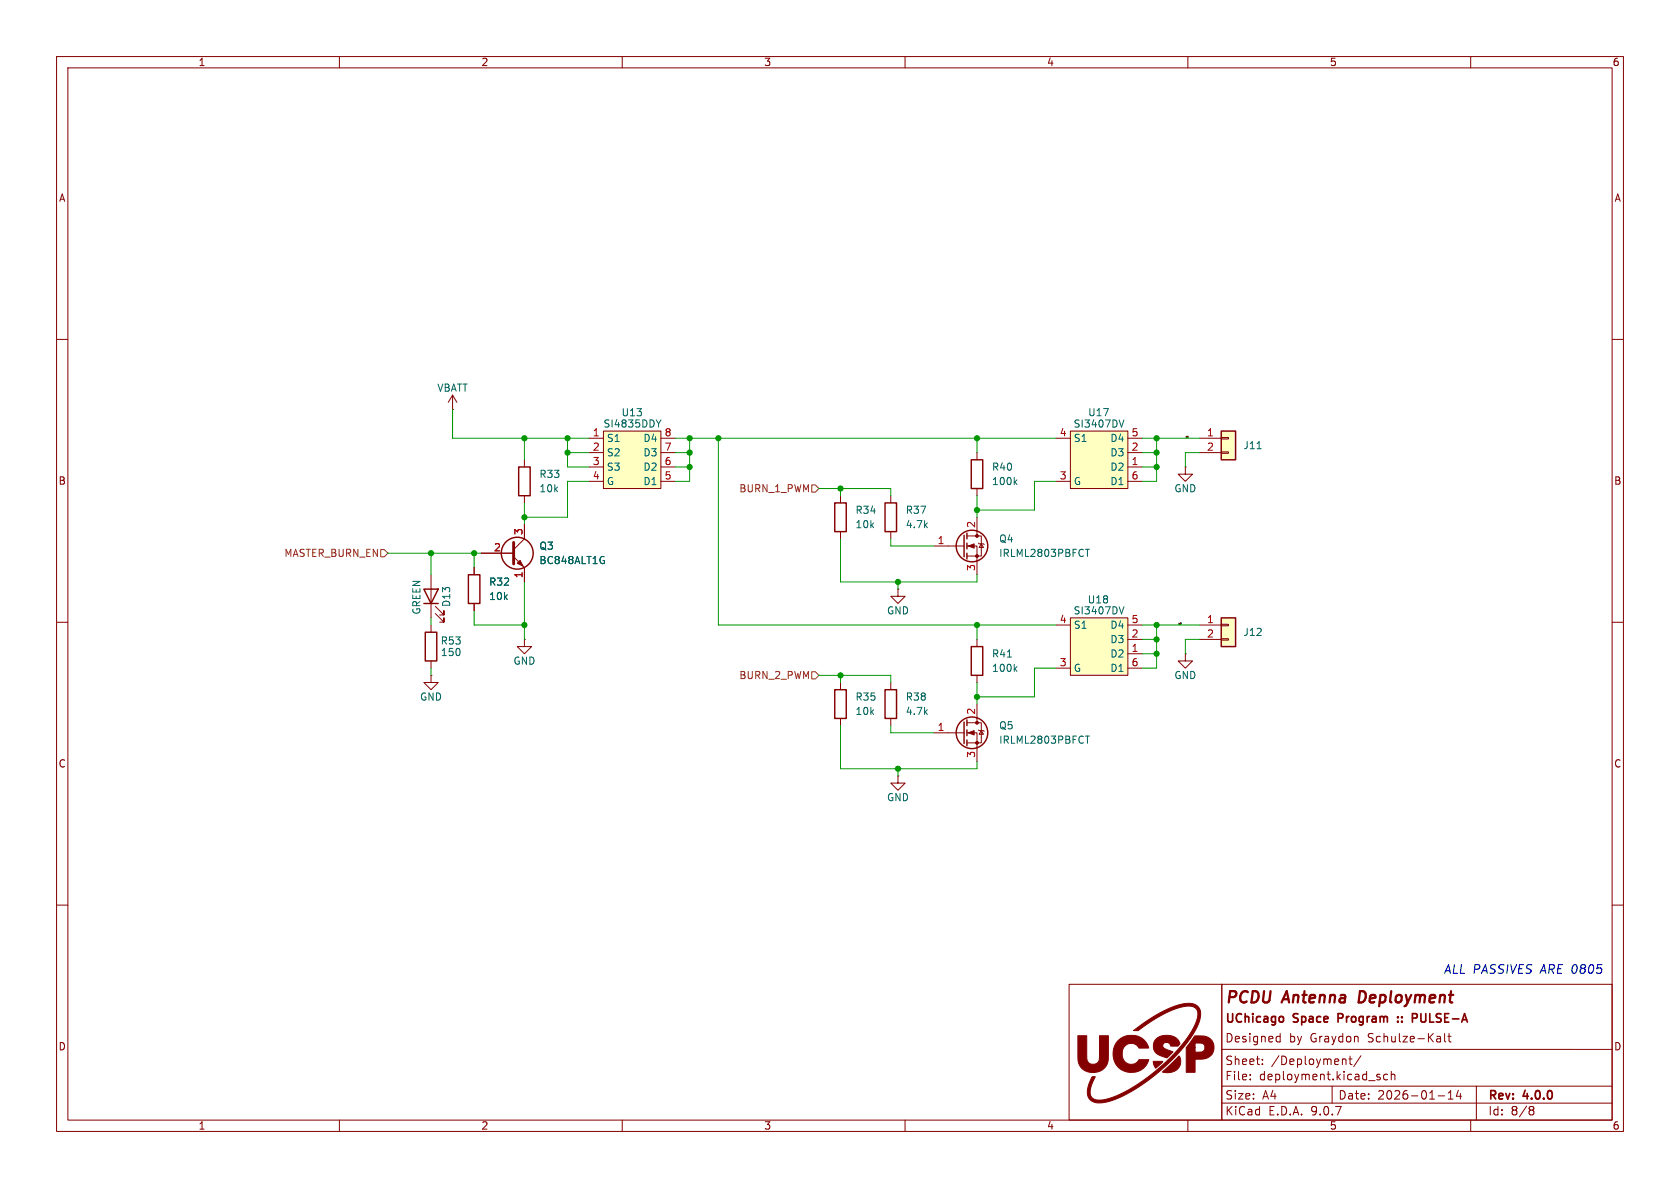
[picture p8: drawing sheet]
(kicad_sch
 (version 20250114)
 (generator "eeschema")
 (generator_version "9.0")
 (paper "A4")
 (title_block
  (title "PCDU Antenna Deployment")
  (date "2026-01-14")
  (rev "4.0.0")
  (company "UChicago Space Program :: PULSE-A")
  (comment 1 "Designed by Graydon Schulze-Kalt"))
 (lib_symbols
  (symbol "Connector_Generic:Conn_01x02"
   (pin_names
    (offset 1.016) (hide yes)) (exclude_from_sim no) (in_bom yes) (on_board yes)
   (property "Reference" "J" (at 0 2.54 0) (effects (font (size 1.27 1.27))))
   (property "Value" "Conn_01x02" (at 0 -5.08 0) (effects (font (size 1.27 1.27))))
   (property "Footprint" "" (at 0 0 0) (effects (font (size 1.27 1.27)) (hide yes)))
   (property "Datasheet" "~" (at 0 0 0) (effects (font (size 1.27 1.27)) (hide yes)))
   (property "Description" "Generic connector, single row, 01x02, script generated (kicad-library-utils/schlib/autogen/connector/)" (at 0 0 0) (effects (font (size 1.27 1.27)) (hide yes)))
   (symbol "Conn_01x02_1_1"
    (rectangle (start -1.27 1.27) (end 1.27 -3.81) (stroke (width 0.254) (type default)) (fill (type background)))
    (rectangle (start -1.27 0.127) (end 0 -0.127) (stroke (width 0.1524) (type default)) (fill (type none)))
    (rectangle (start -1.27 -2.413) (end 0 -2.667) (stroke (width 0.1524) (type default)) (fill (type none)))
    (pin passive line (at -5.08 0 0) (length 3.81) (name "Pin_1" (effects (font (size 1.27 1.27)))) (number "1" (effects (font (size 1.27 1.27)))))
    (pin passive line (at -5.08 -2.54 0) (length 3.81) (name "Pin_2" (effects (font (size 1.27 1.27)))) (number "2" (effects (font (size 1.27 1.27))))))
   (embedded_fonts no))
  (symbol "Device:LED"
   (pin_numbers (hide yes))
   (pin_names
    (offset 1.016) (hide yes)) (exclude_from_sim no) (in_bom yes) (on_board yes)
   (property "Reference" "D" (at 0 2.54 0) (effects (font (size 1.27 1.27))))
   (property "Value" "LED" (at 0 -2.54 0) (effects (font (size 1.27 1.27))))
   (property "Footprint" "" (at 0 0 0) (effects (font (size 1.27 1.27)) (hide yes)))
   (property "Datasheet" "~" (at 0 0 0) (effects (font (size 1.27 1.27)) (hide yes)))
   (property "Description" "Light emitting diode" (at 0 0 0) (effects (font (size 1.27 1.27)) (hide yes)))
   (property "Sim.Pins" "1=K 2=A" (at 0 0 0) (effects (font (size 1.27 1.27)) (hide yes)))
   (symbol "LED_0_1"
    (polyline (pts (xy -3.048 -0.762) (xy -4.572 -2.286) (xy -3.81 -2.286) (xy -4.572 -2.286) (xy -4.572 -1.524)) (stroke (width 0) (type default)) (fill (type none)))
    (polyline (pts (xy -1.778 -0.762) (xy -3.302 -2.286) (xy -2.54 -2.286) (xy -3.302 -2.286) (xy -3.302 -1.524)) (stroke (width 0) (type default)) (fill (type none)))
    (polyline (pts (xy -1.27 0) (xy 1.27 0)) (stroke (width 0) (type default)) (fill (type none)))
    (polyline (pts (xy -1.27 -1.27) (xy -1.27 1.27)) (stroke (width 0.254) (type default)) (fill (type none)))
    (polyline (pts (xy 1.27 -1.27) (xy 1.27 1.27) (xy -1.27 0) (xy 1.27 -1.27)) (stroke (width 0.254) (type default)) (fill (type none))))
   (symbol "LED_1_1"
    (pin passive line (at -3.81 0 0) (length 2.54) (name "K" (effects (font (size 1.27 1.27)))) (number "1" (effects (font (size 1.27 1.27)))))
    (pin passive line (at 3.81 0 180) (length 2.54) (name "A" (effects (font (size 1.27 1.27)))) (number "2" (effects (font (size 1.27 1.27))))))
   (embedded_fonts no))
  (symbol "Device:R"
   (pin_numbers (hide yes))
   (pin_names
    (offset 0)) (exclude_from_sim no) (in_bom yes) (on_board yes)
   (property "Reference" "R" (at 2.032 0 90) (effects (font (size 1.27 1.27))))
   (property "Value" "R" (at 0 0 90) (effects (font (size 1.27 1.27))))
   (property "Footprint" "" (at -1.778 0 90) (effects (font (size 1.27 1.27)) (hide yes)))
   (property "Datasheet" "~" (at 0 0 0) (effects (font (size 1.27 1.27)) (hide yes)))
   (property "Description" "Resistor" (at 0 0 0) (effects (font (size 1.27 1.27)) (hide yes)))
   (symbol "R_0_1"
    (rectangle (start -1.016 -2.54) (end 1.016 2.54) (stroke (width 0.254) (type default)) (fill (type none))))
   (symbol "R_1_1"
    (pin passive line (at 0 3.81 270) (length 1.27) (name "~" (effects (font (size 1.27 1.27)))) (number "1" (effects (font (size 1.27 1.27)))))
    (pin passive line (at 0 -3.81 90) (length 1.27) (name "~" (effects (font (size 1.27 1.27)))) (number "2" (effects (font (size 1.27 1.27))))))
   (embedded_fonts no))
  (symbol "SI3407DV-T1-GE3_1" (exclude_from_sim no) (in_bom yes) (on_board yes)
   (property "Reference" "U" (at 0 6.35 0) (effects (font (size 1.27 1.27))))
   (property "Value" "" (at 0 0 0) (effects (font (size 1.27 1.27))))
   (property "Footprint" "" (at 0 0 0) (effects (font (size 1.27 1.27)) (hide yes)))
   (property "Datasheet" "" (at 0 0 0) (effects (font (size 1.27 1.27)) (hide yes)))
   (property "Description" "" (at 0 0 0) (effects (font (size 1.27 1.27)) (hide yes)))
   (symbol "SI3407DV-T1-GE3_1_1_1"
    (rectangle (start -5.08 5.08) (end 5.08 -5.08) (stroke (width 0.254) (type solid)) (fill (type background)))
    (pin input line (at -7.62 3.81 0) (length 2.54) (name "S1" (effects (font (size 1.27 1.27)))) (number "4" (effects (font (size 1.27 1.27)))))
    (pin input line (at -7.62 -3.81 0) (length 2.54) (name "G" (effects (font (size 1.27 1.27)))) (number "3" (effects (font (size 1.27 1.27)))))
    (pin input line (at 7.62 3.81 180) (length 2.54) (name "D4" (effects (font (size 1.27 1.27)))) (number "5" (effects (font (size 1.27 1.27)))))
    (pin input line (at 7.62 1.27 180) (length 2.54) (name "D3" (effects (font (size 1.27 1.27)))) (number "2" (effects (font (size 1.27 1.27)))))
    (pin input line (at 7.62 -1.27 180) (length 2.54) (name "D2" (effects (font (size 1.27 1.27)))) (number "1" (effects (font (size 1.27 1.27)))))
    (pin input line (at 7.62 -3.81 180) (length 2.54) (name "D1" (effects (font (size 1.27 1.27)))) (number "6" (effects (font (size 1.27 1.27))))))
   (embedded_fonts no))
  (symbol "Transistor_BJT:2N3904"
   (pin_names
    (offset 0) (hide yes)) (exclude_from_sim no) (in_bom yes) (on_board yes)
   (property "Reference" "Q" (at 5.08 1.905 0) (effects (font (size 1.27 1.27)) (justify left)))
   (property "Value" "2N3904" (at 5.08 0 0) (effects (font (size 1.27 1.27)) (justify left)))
   (property "Footprint" "Package_TO_SOT_THT:TO-92_Inline" (at 5.08 -1.905 0) (effects (font (size 1.27 1.27)
    (italic yes)) (justify left) (hide yes)))
   (property "Datasheet" "https://www.onsemi.com/pub/Collateral/2N3903-D.PDF" (at 0 0 0) (effects (font (size 1.27 1.27)) (justify left) (hide yes)))
   (property "Description" "0.2A Ic, 40V Vce, Small Signal NPN Transistor, TO-92" (at 0 0 0) (effects (font (size 1.27 1.27)) (hide yes)))
   (property "Sim.Device" "NPN" (at 0 0 0) (effects (font (size 1.27 1.27)) (hide yes)))
   (property "Sim.Pins" "1=E 2=B 3=C" (at 0 0 0) (effects (font (size 1.27 1.27)) (hide yes)))
   (symbol "2N3904_0_1"
    (polyline (pts (xy -2.54 0) (xy 0.635 0)) (stroke (width 0) (type default)) (fill (type none)))
    (polyline (pts (xy 0.635 1.905) (xy 0.635 -1.905)) (stroke (width 0.508) (type default)) (fill (type none)))
    (circle (center 1.27 0) (radius 2.8194) (stroke (width 0.254) (type default)) (fill (type none))))
   (symbol "2N3904_1_1"
    (polyline (pts (xy 0.635 0.635) (xy 2.54 2.54)) (stroke (width 0) (type default)) (fill (type none)))
    (polyline (pts (xy 0.635 -0.635) (xy 2.54 -2.54)) (stroke (width 0) (type default)) (fill (type none)))
    (polyline (pts (xy 1.27 -1.778) (xy 1.778 -1.27) (xy 2.286 -2.286) (xy 1.27 -1.778)) (stroke (width 0) (type default)) (fill (type outline)))
    (pin input line (at -5.08 0 0) (length 2.54) (name "B" (effects (font (size 1.27 1.27)))) (number "2" (effects (font (size 1.27 1.27)))))
    (pin passive line (at 2.54 5.08 270) (length 2.54) (name "C" (effects (font (size 1.27 1.27)))) (number "3" (effects (font (size 1.27 1.27)))))
    (pin passive line (at 2.54 -5.08 90) (length 2.54) (name "E" (effects (font (size 1.27 1.27)))) (number "1" (effects (font (size 1.27 1.27))))))
   (embedded_fonts no))
  (symbol "Transistor_FET:NDT3055L"
   (pin_names (hide yes)) (exclude_from_sim no) (in_bom yes) (on_board yes)
   (property "Reference" "Q" (at 5.08 1.905 0) (effects (font (size 1.27 1.27)) (justify left)))
   (property "Value" "NDT3055L" (at 5.08 0 0) (effects (font (size 1.27 1.27)) (justify left)))
   (property "Footprint" "Package_TO_SOT_SMD:SOT-223-3_TabPin2" (at 5.08 -1.905 0) (effects (font (size 1.27 1.27)
    (italic yes)) (justify left) (hide yes)))
   (property "Datasheet" "https://www.onsemi.com/pdf/datasheet/ndt3055l-d.pdf" (at 5.08 -3.81 0) (effects (font (size 1.27 1.27)) (justify left) (hide yes)))
   (property "Description" "4A Id, 60V Vds, N-Channel Logic Level Enhancement Mode MOSFET, SOT-223" (at 0 0 0) (effects (font (size 1.27 1.27)) (hide yes)))
   (symbol "NDT3055L_0_1"
    (polyline (pts (xy 0.254 1.905) (xy 0.254 -1.905)) (stroke (width 0.254) (type default)) (fill (type none)))
    (polyline (pts (xy 0.254 0) (xy -2.54 0)) (stroke (width 0) (type default)) (fill (type none)))
    (polyline (pts (xy 0.762 2.286) (xy 0.762 1.27)) (stroke (width 0.254) (type default)) (fill (type none)))
    (polyline (pts (xy 0.762 0.508) (xy 0.762 -0.508)) (stroke (width 0.254) (type default)) (fill (type none)))
    (polyline (pts (xy 0.762 -1.27) (xy 0.762 -2.286)) (stroke (width 0.254) (type default)) (fill (type none)))
    (polyline (pts (xy 0.762 -1.778) (xy 3.302 -1.778) (xy 3.302 1.778) (xy 0.762 1.778)) (stroke (width 0) (type default)) (fill (type none)))
    (polyline (pts (xy 1.016 0) (xy 2.032 0.381) (xy 2.032 -0.381) (xy 1.016 0)) (stroke (width 0) (type default)) (fill (type outline)))
    (circle (center 1.651 0) (radius 2.794) (stroke (width 0.254) (type default)) (fill (type none)))
    (polyline (pts (xy 2.54 2.54) (xy 2.54 1.778)) (stroke (width 0) (type default)) (fill (type none)))
    (circle (center 2.54 1.778) (radius 0.254) (stroke (width 0) (type default)) (fill (type outline)))
    (circle (center 2.54 -1.778) (radius 0.254) (stroke (width 0) (type default)) (fill (type outline)))
    (polyline (pts (xy 2.54 -2.54) (xy 2.54 0) (xy 0.762 0)) (stroke (width 0) (type default)) (fill (type none)))
    (polyline (pts (xy 2.794 0.508) (xy 2.921 0.381) (xy 3.683 0.381) (xy 3.81 0.254)) (stroke (width 0) (type default)) (fill (type none)))
    (polyline (pts (xy 3.302 0.381) (xy 2.921 -0.254) (xy 3.683 -0.254) (xy 3.302 0.381)) (stroke (width 0) (type default)) (fill (type none))))
   (symbol "NDT3055L_1_1"
    (pin input line (at -5.08 0 0) (length 2.54) (name "G" (effects (font (size 1.27 1.27)))) (number "1" (effects (font (size 1.27 1.27)))))
    (pin passive line (at 2.54 5.08 270) (length 2.54) (name "D" (effects (font (size 1.27 1.27)))) (number "2" (effects (font (size 1.27 1.27)))))
    (pin passive line (at 2.54 -5.08 90) (length 2.54) (name "S" (effects (font (size 1.27 1.27)))) (number "3" (effects (font (size 1.27 1.27))))))
   (embedded_fonts no))
  (symbol "pdu:SI3407DV-T1-GE3" (exclude_from_sim no) (in_bom yes) (on_board yes)
   (property "Reference" "U" (at 0 6.35 0) (effects (font (size 1.27 1.27))))
   (property "Value" "" (at 0 0 0) (effects (font (size 1.27 1.27))))
   (property "Footprint" "" (at 0 0 0) (effects (font (size 1.27 1.27)) (hide yes)))
   (property "Datasheet" "" (at 0 0 0) (effects (font (size 1.27 1.27)) (hide yes)))
   (property "Description" "" (at 0 0 0) (effects (font (size 1.27 1.27)) (hide yes)))
   (symbol "SI3407DV-T1-GE3_1_1"
    (rectangle (start -5.08 5.08) (end 5.08 -5.08) (stroke (width 0.254) (type solid)) (fill (type background)))
    (pin input line (at -7.62 3.81 0) (length 2.54) (name "S1" (effects (font (size 1.27 1.27)))) (number "4" (effects (font (size 1.27 1.27)))))
    (pin input line (at -7.62 -3.81 0) (length 2.54) (name "G" (effects (font (size 1.27 1.27)))) (number "3" (effects (font (size 1.27 1.27)))))
    (pin input line (at 7.62 3.81 180) (length 2.54) (name "D4" (effects (font (size 1.27 1.27)))) (number "5" (effects (font (size 1.27 1.27)))))
    (pin input line (at 7.62 1.27 180) (length 2.54) (name "D3" (effects (font (size 1.27 1.27)))) (number "2" (effects (font (size 1.27 1.27)))))
    (pin input line (at 7.62 -1.27 180) (length 2.54) (name "D2" (effects (font (size 1.27 1.27)))) (number "1" (effects (font (size 1.27 1.27)))))
    (pin input line (at 7.62 -3.81 180) (length 2.54) (name "D1" (effects (font (size 1.27 1.27)))) (number "6" (effects (font (size 1.27 1.27))))))
   (embedded_fonts no))
  (symbol "pdu:SI4835DDY" (exclude_from_sim no) (in_bom yes) (on_board yes)
   (property "Reference" "U" (at 0 6.35 0) (effects (font (size 1.27 1.27))))
   (property "Value" "" (at 0 0 0) (effects (font (size 1.27 1.27))))
   (property "Footprint" "" (at 0 0 0) (effects (font (size 1.27 1.27)) (hide yes)))
   (property "Datasheet" "" (at 0 0 0) (effects (font (size 1.27 1.27)) (hide yes)))
   (property "Description" "" (at 0 0 0) (effects (font (size 1.27 1.27)) (hide yes)))
   (symbol "SI4835DDY_1_1"
    (rectangle (start -5.08 5.08) (end 5.08 -5.08) (stroke (width 0.254) (type solid)) (fill (type background)))
    (pin input line (at -7.62 3.81 0) (length 2.54) (name "S1" (effects (font (size 1.27 1.27)))) (number "1" (effects (font (size 1.27 1.27)))))
    (pin input line (at -7.62 1.27 0) (length 2.54) (name "S2" (effects (font (size 1.27 1.27)))) (number "2" (effects (font (size 1.27 1.27)))))
    (pin input line (at -7.62 -1.27 0) (length 2.54) (name "S3" (effects (font (size 1.27 1.27)))) (number "3" (effects (font (size 1.27 1.27)))))
    (pin input line (at -7.62 -3.81 0) (length 2.54) (name "G" (effects (font (size 1.27 1.27)))) (number "4" (effects (font (size 1.27 1.27)))))
    (pin input line (at 7.62 3.81 180) (length 2.54) (name "D4" (effects (font (size 1.27 1.27)))) (number "8" (effects (font (size 1.27 1.27)))))
    (pin input line (at 7.62 1.27 180) (length 2.54) (name "D3" (effects (font (size 1.27 1.27)))) (number "7" (effects (font (size 1.27 1.27)))))
    (pin input line (at 7.62 -1.27 180) (length 2.54) (name "D2" (effects (font (size 1.27 1.27)))) (number "6" (effects (font (size 1.27 1.27)))))
    (pin input line (at 7.62 -3.81 180) (length 2.54) (name "D1" (effects (font (size 1.27 1.27)))) (number "5" (effects (font (size 1.27 1.27))))))
   (embedded_fonts no))
  (symbol "power:+12C"
   (power)
   (pin_numbers (hide yes))
   (pin_names
    (offset 0) (hide yes)) (exclude_from_sim no) (in_bom yes) (on_board yes)
   (property "Reference" "#PWR" (at 0 -3.81 0) (effects (font (size 1.27 1.27)) (hide yes)))
   (property "Value" "+12C" (at 0 3.556 0) (effects (font (size 1.27 1.27))))
   (property "Footprint" "" (at 0 0 0) (effects (font (size 1.27 1.27)) (hide yes)))
   (property "Datasheet" "" (at 0 0 0) (effects (font (size 1.27 1.27)) (hide yes)))
   (property "Description" "Power symbol creates a global label with name \"+12C\"" (at 0 0 0) (effects (font (size 1.27 1.27)) (hide yes)))
   (symbol "+12C_0_1"
    (polyline (pts (xy -0.762 1.27) (xy 0 2.54)) (stroke (width 0) (type default)) (fill (type none)))
    (polyline (pts (xy 0 2.54) (xy 0.762 1.27)) (stroke (width 0) (type default)) (fill (type none)))
    (polyline (pts (xy 0 0) (xy 0 2.54)) (stroke (width 0) (type default)) (fill (type none))))
   (symbol "+12C_1_1"
    (pin power_in line (at 0 0 90) (length 0) (name "~" (effects (font (size 1.27 1.27)))) (number "1" (effects (font (size 1.27 1.27))))))
   (embedded_fonts no))
  (symbol "power:GND"
   (power)
   (pin_numbers (hide yes))
   (pin_names
    (offset 0) (hide yes)) (exclude_from_sim no) (in_bom yes) (on_board yes)
   (property "Reference" "#PWR" (at 0 -6.35 0) (effects (font (size 1.27 1.27)) (hide yes)))
   (property "Value" "GND" (at 0 -3.81 0) (effects (font (size 1.27 1.27))))
   (property "Footprint" "" (at 0 0 0) (effects (font (size 1.27 1.27)) (hide yes)))
   (property "Datasheet" "" (at 0 0 0) (effects (font (size 1.27 1.27)) (hide yes)))
   (property "Description" "Power symbol creates a global label with name \"GND\" , ground" (at 0 0 0) (effects (font (size 1.27 1.27)) (hide yes)))
   (symbol "GND_0_1"
    (polyline (pts (xy 0 0) (xy 0 -1.27) (xy 1.27 -1.27) (xy 0 -2.54) (xy -1.27 -1.27) (xy 0 -1.27)) (stroke (width 0) (type default)) (fill (type none))))
   (symbol "GND_1_1"
    (pin power_in line (at 0 0 270) (length 0) (name "~" (effects (font (size 1.27 1.27)))) (number "1" (effects (font (size 1.27 1.27))))))
   (embedded_fonts no)))
 (text "EOL"
  (exclude_from_sim no)
  (at 182.372 94.996 0)
  (effects (font (size 1.27 1.27) (thickness 0.254)
    (bold yes) (color 255 0 0 1))))
 (text "EOL"
  (exclude_from_sim no)
  (at 182.88 128.016 0)
  (effects (font (size 1.27 1.27) (thickness 0.254)
    (bold yes) (color 255 0 0 1))))
 (text "ALL PASSIVES ARE 0805"
  (exclude_from_sim no)
  (at 269.494 171.958 0)
  (effects (font (size 1.54 1.54) (thickness 0.1925)
    (italic yes))))
 (junction
  (at 76.2 97.79)
  (diameter 0)
  (color 0 0 0 0))
 (junction
  (at 121.92 80.01)
  (diameter 0)
  (color 0 0 0 0))
 (junction
  (at 204.47 82.55)
  (diameter 0)
  (color 0 0 0 0))
 (junction
  (at 158.75 135.89)
  (diameter 0)
  (color 0 0 0 0))
 (junction
  (at 204.47 77.47)
  (diameter 0)
  (color 0 0 0 0))
 (junction
  (at 83.82 97.79)
  (diameter 0)
  (color 0 0 0 0))
 (junction
  (at 100.33 77.47)
  (diameter 0)
  (color 0 0 0 0))
 (junction
  (at 204.47 113.03)
  (diameter 0)
  (color 0 0 0 0))
 (junction
  (at 204.47 80.01)
  (diameter 0)
  (color 0 0 0 0))
 (junction
  (at 204.47 115.57)
  (diameter 0)
  (color 0 0 0 0))
 (junction
  (at 100.33 80.01)
  (diameter 0)
  (color 0 0 0 0))
 (junction
  (at 172.72 110.49)
  (diameter 0)
  (color 0 0 0 0))
 (junction
  (at 172.72 123.19)
  (diameter 0)
  (color 0 0 0 0))
 (junction
  (at 92.71 91.44)
  (diameter 0)
  (color 0 0 0 0))
 (junction
  (at 121.92 82.55)
  (diameter 0)
  (color 0 0 0 0))
 (junction
  (at 121.92 77.47)
  (diameter 0)
  (color 0 0 0 0))
 (junction
  (at 204.47 110.49)
  (diameter 0)
  (color 0 0 0 0))
 (junction
  (at 158.75 102.87)
  (diameter 0)
  (color 0 0 0 0))
 (junction
  (at 172.72 77.47)
  (diameter 0)
  (color 0 0 0 0))
 (junction
  (at 172.72 90.17)
  (diameter 0)
  (color 0 0 0 0))
 (junction
  (at 92.71 110.49)
  (diameter 0)
  (color 0 0 0 0))
 (junction
  (at 92.71 77.47)
  (diameter 0)
  (color 0 0 0 0))
 (junction
  (at 148.59 86.36)
  (diameter 0)
  (color 0 0 0 0))
 (junction
  (at 148.59 119.38)
  (diameter 0)
  (color 0 0 0 0))
 (junction
  (at 127 77.47)
  (diameter 0)
  (color 0 0 0 0))
 (wire
  (pts (xy 182.88 118.11) (xy 186.69 118.11))
  (stroke (width 0) (type default)))
 (wire
  (pts (xy 157.48 96.52) (xy 165.1 96.52))
  (stroke (width 0) (type default)))
 (wire
  (pts (xy 83.82 107.95) (xy 83.82 110.49))
  (stroke (width 0) (type default)))
 (wire
  (pts (xy 209.55 115.57) (xy 209.55 113.03))
  (stroke (width 0) (type default)))
 (wire
  (pts (xy 92.71 77.47) (xy 100.33 77.47))
  (stroke (width 0) (type default)))
 (wire
  (pts (xy 80.01 77.47) (xy 92.71 77.47))
  (stroke (width 0) (type default)))
 (wire
  (pts (xy 172.72 123.19) (xy 182.88 123.19))
  (stroke (width 0) (type default)))
 (wire
  (pts (xy 121.92 82.55) (xy 121.92 80.01))
  (stroke (width 0) (type default)))
 (wire
  (pts (xy 92.71 88.9) (xy 92.71 91.44))
  (stroke (width 0) (type default)))
 (wire
  (pts (xy 204.47 113.03) (xy 204.47 115.57))
  (stroke (width 0) (type default)))
 (wire
  (pts (xy 172.72 123.19) (xy 172.72 124.46))
  (stroke (width 0) (type default)))
 (wire
  (pts (xy 172.72 87.63) (xy 172.72 90.17))
  (stroke (width 0) (type default)))
 (wire
  (pts (xy 204.47 110.49) (xy 204.47 113.03))
  (stroke (width 0) (type default)))
 (wire
  (pts (xy 148.59 119.38) (xy 157.48 119.38))
  (stroke (width 0) (type default)))
 (wire
  (pts (xy 209.55 113.03) (xy 212.09 113.03))
  (stroke (width 0) (type default)))
 (wire
  (pts (xy 92.71 91.44) (xy 100.33 91.44))
  (stroke (width 0) (type default)))
 (wire
  (pts (xy 76.2 118.11) (xy 76.2 119.38))
  (stroke (width 0) (type default)))
 (wire
  (pts (xy 119.38 80.01) (xy 121.92 80.01))
  (stroke (width 0) (type default)))
 (wire
  (pts (xy 204.47 82.55) (xy 204.47 80.01))
  (stroke (width 0) (type default)))
 (wire
  (pts (xy 92.71 102.87) (xy 92.71 110.49))
  (stroke (width 0) (type default)))
 (wire
  (pts (xy 148.59 86.36) (xy 157.48 86.36))
  (stroke (width 0) (type default)))
 (wire
  (pts (xy 201.93 113.03) (xy 204.47 113.03))
  (stroke (width 0) (type default)))
 (wire
  (pts (xy 148.59 95.25) (xy 148.59 102.87))
  (stroke (width 0) (type default)))
 (wire
  (pts (xy 172.72 77.47) (xy 172.72 80.01))
  (stroke (width 0) (type default)))
 (wire
  (pts (xy 148.59 86.36) (xy 148.59 87.63))
  (stroke (width 0) (type default)))
 (wire
  (pts (xy 158.75 102.87) (xy 158.75 104.14))
  (stroke (width 0) (type default)))
 (wire
  (pts (xy 157.48 129.54) (xy 165.1 129.54))
  (stroke (width 0) (type default)))
 (wire
  (pts (xy 158.75 135.89) (xy 158.75 137.16))
  (stroke (width 0) (type default)))
 (wire
  (pts (xy 76.2 97.79) (xy 83.82 97.79))
  (stroke (width 0) (type default)))
 (wire
  (pts (xy 148.59 119.38) (xy 148.59 120.65))
  (stroke (width 0) (type default)))
 (wire
  (pts (xy 100.33 77.47) (xy 100.33 80.01))
  (stroke (width 0) (type default)))
 (wire
  (pts (xy 68.58 97.79) (xy 76.2 97.79))
  (stroke (width 0) (type default)))
 (wire
  (pts (xy 127 77.47) (xy 127 110.49))
  (stroke (width 0) (type default)))
 (wire
  (pts (xy 209.55 82.55) (xy 209.55 80.01))
  (stroke (width 0) (type default)))
 (wire
  (pts (xy 100.33 80.01) (xy 100.33 82.55))
  (stroke (width 0) (type default)))
 (wire
  (pts (xy 100.33 77.47) (xy 104.14 77.47))
  (stroke (width 0) (type default)))
 (wire
  (pts (xy 127 110.49) (xy 172.72 110.49))
  (stroke (width 0) (type default)))
 (wire
  (pts (xy 144.78 86.36) (xy 148.59 86.36))
  (stroke (width 0) (type default)))
 (wire
  (pts (xy 172.72 110.49) (xy 186.69 110.49))
  (stroke (width 0) (type default)))
 (wire
  (pts (xy 201.93 77.47) (xy 204.47 77.47))
  (stroke (width 0) (type default)))
 (wire
  (pts (xy 204.47 80.01) (xy 204.47 77.47))
  (stroke (width 0) (type default)))
 (wire
  (pts (xy 76.2 109.22) (xy 76.2 110.49))
  (stroke (width 0) (type default)))
 (wire
  (pts (xy 172.72 90.17) (xy 182.88 90.17))
  (stroke (width 0) (type default)))
 (wire
  (pts (xy 157.48 86.36) (xy 157.48 87.63))
  (stroke (width 0) (type default)))
 (wire
  (pts (xy 83.82 97.79) (xy 85.09 97.79))
  (stroke (width 0) (type default)))
 (wire
  (pts (xy 204.47 85.09) (xy 204.47 82.55))
  (stroke (width 0) (type default)))
 (wire
  (pts (xy 172.72 120.65) (xy 172.72 123.19))
  (stroke (width 0) (type default)))
 (wire
  (pts (xy 100.33 91.44) (xy 100.33 85.09))
  (stroke (width 0) (type default)))
 (wire
  (pts (xy 172.72 110.49) (xy 172.72 113.03))
  (stroke (width 0) (type default)))
 (wire
  (pts (xy 100.33 82.55) (xy 104.14 82.55))
  (stroke (width 0) (type default)))
 (wire
  (pts (xy 201.93 110.49) (xy 204.47 110.49))
  (stroke (width 0) (type default)))
 (wire
  (pts (xy 157.48 95.25) (xy 157.48 96.52))
  (stroke (width 0) (type default)))
 (wire
  (pts (xy 172.72 102.87) (xy 172.72 101.6))
  (stroke (width 0) (type default)))
 (wire
  (pts (xy 148.59 128.27) (xy 148.59 135.89))
  (stroke (width 0) (type default)))
 (wire
  (pts (xy 121.92 77.47) (xy 127 77.47))
  (stroke (width 0) (type default)))
 (wire
  (pts (xy 119.38 82.55) (xy 121.92 82.55))
  (stroke (width 0) (type default)))
 (wire
  (pts (xy 121.92 85.09) (xy 121.92 82.55))
  (stroke (width 0) (type default)))
 (wire
  (pts (xy 204.47 118.11) (xy 204.47 115.57))
  (stroke (width 0) (type default)))
 (wire
  (pts (xy 83.82 110.49) (xy 92.71 110.49))
  (stroke (width 0) (type default)))
 (wire
  (pts (xy 100.33 80.01) (xy 104.14 80.01))
  (stroke (width 0) (type default)))
 (wire
  (pts (xy 172.72 90.17) (xy 172.72 91.44))
  (stroke (width 0) (type default)))
 (wire
  (pts (xy 76.2 97.79) (xy 76.2 101.6))
  (stroke (width 0) (type default)))
 (wire
  (pts (xy 182.88 123.19) (xy 182.88 118.11))
  (stroke (width 0) (type default)))
 (wire
  (pts (xy 157.48 128.27) (xy 157.48 129.54))
  (stroke (width 0) (type default)))
 (wire
  (pts (xy 172.72 77.47) (xy 186.69 77.47))
  (stroke (width 0) (type default)))
 (wire
  (pts (xy 92.71 110.49) (xy 92.71 113.03))
  (stroke (width 0) (type default)))
 (wire
  (pts (xy 201.93 118.11) (xy 204.47 118.11))
  (stroke (width 0) (type default)))
 (wire
  (pts (xy 80.01 72.39) (xy 80.01 77.47))
  (stroke (width 0) (type default)))
 (wire
  (pts (xy 83.82 100.33) (xy 83.82 97.79))
  (stroke (width 0) (type default)))
 (wire
  (pts (xy 158.75 102.87) (xy 172.72 102.87))
  (stroke (width 0) (type default)))
 (wire
  (pts (xy 201.93 85.09) (xy 204.47 85.09))
  (stroke (width 0) (type default)))
 (wire
  (pts (xy 144.78 119.38) (xy 148.59 119.38))
  (stroke (width 0) (type default)))
 (wire
  (pts (xy 119.38 85.09) (xy 121.92 85.09))
  (stroke (width 0) (type default)))
 (wire
  (pts (xy 172.72 135.89) (xy 172.72 134.62))
  (stroke (width 0) (type default)))
 (wire
  (pts (xy 121.92 80.01) (xy 121.92 77.47))
  (stroke (width 0) (type default)))
 (wire
  (pts (xy 119.38 77.47) (xy 121.92 77.47))
  (stroke (width 0) (type default)))
 (wire
  (pts (xy 158.75 135.89) (xy 172.72 135.89))
  (stroke (width 0) (type default)))
 (wire
  (pts (xy 148.59 135.89) (xy 158.75 135.89))
  (stroke (width 0) (type default)))
 (wire
  (pts (xy 204.47 110.49) (xy 212.09 110.49))
  (stroke (width 0) (type default)))
 (wire
  (pts (xy 127 77.47) (xy 172.72 77.47))
  (stroke (width 0) (type default)))
 (wire
  (pts (xy 201.93 82.55) (xy 204.47 82.55))
  (stroke (width 0) (type default)))
 (wire
  (pts (xy 148.59 102.87) (xy 158.75 102.87))
  (stroke (width 0) (type default)))
 (wire
  (pts (xy 201.93 80.01) (xy 204.47 80.01))
  (stroke (width 0) (type default)))
 (wire
  (pts (xy 182.88 85.09) (xy 186.69 85.09))
  (stroke (width 0) (type default)))
 (wire
  (pts (xy 92.71 77.47) (xy 92.71 81.28))
  (stroke (width 0) (type default)))
 (wire
  (pts (xy 201.93 115.57) (xy 204.47 115.57))
  (stroke (width 0) (type default)))
 (wire
  (pts (xy 92.71 91.44) (xy 92.71 92.71))
  (stroke (width 0) (type default)))
 (wire
  (pts (xy 182.88 90.17) (xy 182.88 85.09))
  (stroke (width 0) (type default)))
 (wire
  (pts (xy 100.33 85.09) (xy 104.14 85.09))
  (stroke (width 0) (type default)))
 (wire
  (pts (xy 157.48 119.38) (xy 157.48 120.65))
  (stroke (width 0) (type default)))
 (wire
  (pts (xy 204.47 77.47) (xy 212.09 77.47))
  (stroke (width 0) (type default)))
 (wire
  (pts (xy 209.55 80.01) (xy 212.09 80.01))
  (stroke (width 0) (type default)))
 (label "b2"
  (at 208.28 110.49 0)
  (effects (font (size 0.254 0.254)) (justify left bottom)))
 (label "b1"
  (at 209.55 77.47 0)
  (effects (font (size 0.254 0.254)) (justify left bottom)))
 (hierarchical_label "BURN_2_PWM"
  (shape input)
  (at 144.78 119.38 180)
  (effects (font (size 1.27 1.27)) (justify right)))
 (hierarchical_label "MASTER_BURN_EN"
  (shape input)
  (at 68.58 97.79 180)
  (effects (font (size 1.27 1.27)) (justify right)))
 (hierarchical_label "BURN_1_PWM"
  (shape input)
  (at 144.78 86.36 180)
  (effects (font (size 1.27 1.27)) (justify right)))
 (symbol
  (lib_id "Device:R")
  (at 83.82 104.14 0)
  (unit 1)
  (exclude_from_sim no)
  (in_bom yes)
  (on_board yes)
  (dnp no)
  (property "Reference" "R32" (at 86.36 102.8699 0) (effects (font (size 1.27 1.27)) (justify left)))
  (property "Value" "10k" (at 86.36 105.4099 0) (effects (font (size 1.27 1.27)) (justify left)))
  (property "Footprint" "Resistor_SMD:R_0805_2012Metric" (at 82.042 104.14 90) (effects (font (size 1.27 1.27)) (hide yes)))
  (property "Datasheet" "~" (at 83.82 104.14 0) (effects (font (size 1.27 1.27)) (hide yes)))
  (property "Description" "Resistor" (at 83.82 104.14 0) (effects (font (size 1.27 1.27)) (hide yes)))
  (pin "2")
  (pin "1"))
 (symbol
  (lib_id "Transistor_FET:NDT3055L")
  (at 170.18 96.52 0)
  (unit 1)
  (exclude_from_sim no)
  (in_bom yes)
  (on_board yes)
  (dnp no)
  (fields_autoplaced yes)
  (property "Reference" "Q4" (at 176.53 95.2499 0) (effects (font (size 1.27 1.27)) (justify left)))
  (property "Value" "IRLML2803PBFCT" (at 176.53 97.7899 0) (effects (font (size 1.27 1.27)) (justify left)))
  (property "Footprint" "Package_TO_SOT_SMD:SOT-23-3" (at 175.26 98.425 0) (effects (font (size 1.27 1.27)
    (italic yes)) (justify left) (hide yes)))
  (property "Datasheet" "https://www.onsemi.com/pdf/datasheet/ndt3055l-d.pdf" (at 175.26 100.33 0) (effects (font (size 1.27 1.27)) (justify left) (hide yes)))
  (property "Description" "4A Id, 60V Vds, N-Channel Logic Level Enhancement Mode MOSFET, SOT-223" (at 170.18 96.52 0) (effects (font (size 1.27 1.27)) (hide yes)))
  (pin "1")
  (pin "2")
  (pin "3"))
 (symbol
  (lib_id "Device:R")
  (at 76.2 114.3 0)
  (unit 1)
  (exclude_from_sim no)
  (in_bom yes)
  (on_board yes)
  (dnp no)
  (property "Reference" "R53" (at 79.756 113.284 0) (effects (font (size 1.27 1.27))))
  (property "Value" "150" (at 79.756 115.316 0) (effects (font (size 1.27 1.27))))
  (property "Footprint" "Resistor_SMD:R_0603_1608Metric" (at 74.422 114.3 90) (effects (font (size 1.27 1.27)) (hide yes)))
  (property "Datasheet" "~" (at 76.2 114.3 0) (effects (font (size 1.27 1.27)) (hide yes)))
  (property "Description" "Resistor" (at 76.2 114.3 0) (effects (font (size 1.27 1.27)) (hide yes)))
  (pin "2")
  (pin "1"))
 (symbol
  (lib_id "Device:R")
  (at 148.59 124.46 0)
  (unit 1)
  (exclude_from_sim no)
  (in_bom yes)
  (on_board yes)
  (dnp no)
  (fields_autoplaced yes)
  (property "Reference" "R35" (at 151.13 123.1899 0) (effects (font (size 1.27 1.27)) (justify left)))
  (property "Value" "10k" (at 151.13 125.7299 0) (effects (font (size 1.27 1.27)) (justify left)))
  (property "Footprint" "Resistor_SMD:R_0805_2012Metric" (at 146.812 124.46 90) (effects (font (size 1.27 1.27)) (hide yes)))
  (property "Datasheet" "~" (at 148.59 124.46 0) (effects (font (size 1.27 1.27)) (hide yes)))
  (property "Description" "Resistor" (at 148.59 124.46 0) (effects (font (size 1.27 1.27)) (hide yes)))
  (pin "2")
  (pin "1"))
 (symbol
  (lib_id "Device:R")
  (at 172.72 83.82 180)
  (unit 1)
  (exclude_from_sim no)
  (in_bom yes)
  (on_board yes)
  (dnp no)
  (fields_autoplaced yes)
  (property "Reference" "R40" (at 175.26 82.5499 0) (effects (font (size 1.27 1.27)) (justify right)))
  (property "Value" "100k" (at 175.26 85.0899 0) (effects (font (size 1.27 1.27)) (justify right)))
  (property "Footprint" "Resistor_SMD:R_0805_2012Metric" (at 174.498 83.82 90) (effects (font (size 1.27 1.27)) (hide yes)))
  (property "Datasheet" "~" (at 172.72 83.82 0) (effects (font (size 1.27 1.27)) (hide yes)))
  (property "Description" "Resistor" (at 172.72 83.82 0) (effects (font (size 1.27 1.27)) (hide yes)))
  (pin "2")
  (pin "1"))
 (symbol
  (lib_id "Connector_Generic:Conn_01x02")
  (at 217.17 77.47 0)
  (unit 1)
  (exclude_from_sim no)
  (in_bom yes)
  (on_board yes)
  (dnp no)
  (property "Reference" "J11" (at 219.71 78.74 0) (effects (font (size 1.27 1.27)) (justify left)))
  (property "Value" "Conn_01x02" (at 219.71 80.0099 0) (effects (font (size 1.27 1.27)) (justify left) (hide yes)))
  (property "Footprint" "Connector_Molex:Molex_Pico-Lock_205338-0002_1x02-1MP_P2.00mm_Horizontal" (at 217.17 77.47 0) (effects (font (size 1.27 1.27)) (hide yes)))
  (property "Datasheet" "~" (at 217.17 77.47 0) (effects (font (size 1.27 1.27)) (hide yes)))
  (property "Description" "Generic connector, single row, 01x02, script generated (kicad-library-utils/schlib/autogen/connector/)" (at 217.17 77.47 0) (effects (font (size 1.27 1.27)) (hide yes)))
  (pin "2")
  (pin "1"))
 (symbol
  (lib_id "power:GND")
  (at 158.75 104.14 0)
  (mirror y)
  (unit 1)
  (exclude_from_sim no)
  (in_bom yes)
  (on_board yes)
  (dnp no)
  (property "Reference" "#PWR065" (at 158.75 110.49 0) (effects (font (size 1.27 1.27)) (hide yes)))
  (property "Value" "GND" (at 158.75 107.95 0) (effects (font (size 1.27 1.27))))
  (property "Footprint" "" (at 158.75 104.14 0) (effects (font (size 1.27 1.27)) (hide yes)))
  (property "Datasheet" "" (at 158.75 104.14 0) (effects (font (size 1.27 1.27)) (hide yes)))
  (property "Description" "Power symbol creates a global label with name \"GND\" , ground" (at 158.75 104.14 0) (effects (font (size 1.27 1.27)) (hide yes)))
  (pin "1"))
 (symbol
  (lib_id "power:GND")
  (at 209.55 82.55 0)
  (mirror y)
  (unit 1)
  (exclude_from_sim no)
  (in_bom yes)
  (on_board yes)
  (dnp no)
  (property "Reference" "#PWR073" (at 209.55 88.9 0) (effects (font (size 1.27 1.27)) (hide yes)))
  (property "Value" "GND" (at 209.55 86.36 0) (effects (font (size 1.27 1.27))))
  (property "Footprint" "" (at 209.55 82.55 0) (effects (font (size 1.27 1.27)) (hide yes)))
  (property "Datasheet" "" (at 209.55 82.55 0) (effects (font (size 1.27 1.27)) (hide yes)))
  (property "Description" "Power symbol creates a global label with name \"GND\" , ground" (at 209.55 82.55 0) (effects (font (size 1.27 1.27)) (hide yes)))
  (pin "1"))
 (symbol
  (lib_id "Transistor_FET:NDT3055L")
  (at 170.18 129.54 0)
  (unit 1)
  (exclude_from_sim no)
  (in_bom yes)
  (on_board yes)
  (dnp no)
  (fields_autoplaced yes)
  (property "Reference" "Q5" (at 176.53 128.2699 0) (effects (font (size 1.27 1.27)) (justify left)))
  (property "Value" "IRLML2803PBFCT" (at 176.53 130.8099 0) (effects (font (size 1.27 1.27)) (justify left)))
  (property "Footprint" "Package_TO_SOT_SMD:SOT-23-3" (at 175.26 131.445 0) (effects (font (size 1.27 1.27)
    (italic yes)) (justify left) (hide yes)))
  (property "Datasheet" "https://www.onsemi.com/pdf/datasheet/ndt3055l-d.pdf" (at 175.26 133.35 0) (effects (font (size 1.27 1.27)) (justify left) (hide yes)))
  (property "Description" "4A Id, 60V Vds, N-Channel Logic Level Enhancement Mode MOSFET, SOT-223" (at 170.18 129.54 0) (effects (font (size 1.27 1.27)) (hide yes)))
  (pin "1")
  (pin "2")
  (pin "3"))
 (symbol
  (lib_id "Device:R")
  (at 157.48 91.44 180)
  (unit 1)
  (exclude_from_sim no)
  (in_bom yes)
  (on_board yes)
  (dnp no)
  (fields_autoplaced yes)
  (property "Reference" "R37" (at 160.02 90.1699 0) (effects (font (size 1.27 1.27)) (justify right)))
  (property "Value" "4.7k" (at 160.02 92.7099 0) (effects (font (size 1.27 1.27)) (justify right)))
  (property "Footprint" "Resistor_SMD:R_0805_2012Metric" (at 159.258 91.44 90) (effects (font (size 1.27 1.27)) (hide yes)))
  (property "Datasheet" "~" (at 157.48 91.44 0) (effects (font (size 1.27 1.27)) (hide yes)))
  (property "Description" "Resistor" (at 157.48 91.44 0) (effects (font (size 1.27 1.27)) (hide yes)))
  (pin "2")
  (pin "1"))
 (symbol
  (lib_id "Connector_Generic:Conn_01x02")
  (at 217.17 110.49 0)
  (unit 1)
  (exclude_from_sim no)
  (in_bom yes)
  (on_board yes)
  (dnp no)
  (property "Reference" "J12" (at 219.71 111.76 0) (effects (font (size 1.27 1.27)) (justify left)))
  (property "Value" "Conn_01x02" (at 219.71 113.0299 0) (effects (font (size 1.27 1.27)) (justify left) (hide yes)))
  (property "Footprint" "Connector_Molex:Molex_Pico-Lock_205338-0002_1x02-1MP_P2.00mm_Horizontal" (at 217.17 110.49 0) (effects (font (size 1.27 1.27)) (hide yes)))
  (property "Datasheet" "~" (at 217.17 110.49 0) (effects (font (size 1.27 1.27)) (hide yes)))
  (property "Description" "Generic connector, single row, 01x02, script generated (kicad-library-utils/schlib/autogen/connector/)" (at 217.17 110.49 0) (effects (font (size 1.27 1.27)) (hide yes)))
  (pin "2")
  (pin "1"))
 (symbol
  (lib_id "Transistor_BJT:2N3904")
  (at 90.17 97.79 0)
  (unit 1)
  (exclude_from_sim no)
  (in_bom yes)
  (on_board yes)
  (dnp no)
  (fields_autoplaced yes)
  (property "Reference" "Q3" (at 95.25 96.5199 0) (effects (font (size 1.27 1.27)) (justify left)))
  (property "Value" "BC848ALT1G" (at 95.25 99.0599 0) (effects (font (size 1.27 1.27)) (justify left)))
  (property "Footprint" "Package_TO_SOT_SMD:SOT-23-3" (at 95.25 99.695 0) (effects (font (size 1.27 1.27)
    (italic yes)) (justify left) (hide yes)))
  (property "Datasheet" "https://www.onsemi.com/pdf/datasheet/bc846alt1-d.pdf" (at 90.17 97.79 0) (effects (font (size 1.27 1.27)) (justify left) (hide yes)))
  (property "Description" "0.2A Ic, 40V Vce, Small Signal NPN Transistor, TO-92" (at 90.17 97.79 0) (effects (font (size 1.27 1.27)) (hide yes)))
  (property "Sim.Device" "NPN" (at 90.17 97.79 0) (effects (font (size 1.27 1.27)) (hide yes)))
  (property "Sim.Pins" "1=E 2=B 3=C" (at 90.17 97.79 0) (effects (font (size 1.27 1.27)) (hide yes)))
  (pin "3")
  (pin "2")
  (pin "1"))
 (symbol
  (lib_id "power:GND")
  (at 158.75 137.16 0)
  (mirror y)
  (unit 1)
  (exclude_from_sim no)
  (in_bom yes)
  (on_board yes)
  (dnp no)
  (property "Reference" "#PWR066" (at 158.75 143.51 0) (effects (font (size 1.27 1.27)) (hide yes)))
  (property "Value" "GND" (at 158.75 140.97 0) (effects (font (size 1.27 1.27))))
  (property "Footprint" "" (at 158.75 137.16 0) (effects (font (size 1.27 1.27)) (hide yes)))
  (property "Datasheet" "" (at 158.75 137.16 0) (effects (font (size 1.27 1.27)) (hide yes)))
  (property "Description" "Power symbol creates a global label with name \"GND\" , ground" (at 158.75 137.16 0) (effects (font (size 1.27 1.27)) (hide yes)))
  (pin "1"))
 (symbol
  (lib_id "Device:LED")
  (at 76.2 105.41 90)
  (unit 1)
  (exclude_from_sim no)
  (in_bom yes)
  (on_board yes)
  (dnp no)
  (property "Reference" "D13" (at 78.9293 103.4941 0) (effects (font (size 1.27 1.27)) (justify right)))
  (property "Value" "GREEN" (at 73.66 102.362 0) (effects (font (size 1.27 1.27)) (justify right)))
  (property "Footprint" "LED_SMD:LED_0603_1608Metric" (at 76.2 105.41 0) (effects (font (size 1.27 1.27)) (hide yes)))
  (property "Datasheet" "~" (at 76.2 105.41 0) (effects (font (size 1.27 1.27)) (hide yes)))
  (property "Description" "Light emitting diode" (at 76.2 105.41 0) (effects (font (size 1.27 1.27)) (hide yes)))
  (property "Sim.Pins" "1=K 2=A" (at 76.2 105.41 0) (effects (font (size 1.27 1.27)) (hide yes)))
  (pin "1")
  (pin "2"))
 (symbol
  (lib_id "Device:R")
  (at 148.59 91.44 0)
  (unit 1)
  (exclude_from_sim no)
  (in_bom yes)
  (on_board yes)
  (dnp no)
  (fields_autoplaced yes)
  (property "Reference" "R34" (at 151.13 90.1699 0) (effects (font (size 1.27 1.27)) (justify left)))
  (property "Value" "10k" (at 151.13 92.7099 0) (effects (font (size 1.27 1.27)) (justify left)))
  (property "Footprint" "Resistor_SMD:R_0805_2012Metric" (at 146.812 91.44 90) (effects (font (size 1.27 1.27)) (hide yes)))
  (property "Datasheet" "~" (at 148.59 91.44 0) (effects (font (size 1.27 1.27)) (hide yes)))
  (property "Description" "Resistor" (at 148.59 91.44 0) (effects (font (size 1.27 1.27)) (hide yes)))
  (pin "2")
  (pin "1"))
 (symbol
  (lib_id "Device:R")
  (at 172.72 116.84 180)
  (unit 1)
  (exclude_from_sim no)
  (in_bom yes)
  (on_board yes)
  (dnp no)
  (fields_autoplaced yes)
  (property "Reference" "R41" (at 175.26 115.5699 0) (effects (font (size 1.27 1.27)) (justify right)))
  (property "Value" "100k" (at 175.26 118.1099 0) (effects (font (size 1.27 1.27)) (justify right)))
  (property "Footprint" "Resistor_SMD:R_0805_2012Metric" (at 174.498 116.84 90) (effects (font (size 1.27 1.27)) (hide yes)))
  (property "Datasheet" "~" (at 172.72 116.84 0) (effects (font (size 1.27 1.27)) (hide yes)))
  (property "Description" "Resistor" (at 172.72 116.84 0) (effects (font (size 1.27 1.27)) (hide yes)))
  (pin "2")
  (pin "1"))
 (symbol
  (lib_id "Device:R")
  (at 157.48 124.46 180)
  (unit 1)
  (exclude_from_sim no)
  (in_bom yes)
  (on_board yes)
  (dnp no)
  (fields_autoplaced yes)
  (property "Reference" "R38" (at 160.02 123.1899 0) (effects (font (size 1.27 1.27)) (justify right)))
  (property "Value" "4.7k" (at 160.02 125.7299 0) (effects (font (size 1.27 1.27)) (justify right)))
  (property "Footprint" "Resistor_SMD:R_0805_2012Metric" (at 159.258 124.46 90) (effects (font (size 1.27 1.27)) (hide yes)))
  (property "Datasheet" "~" (at 157.48 124.46 0) (effects (font (size 1.27 1.27)) (hide yes)))
  (property "Description" "Resistor" (at 157.48 124.46 0) (effects (font (size 1.27 1.27)) (hide yes)))
  (pin "2")
  (pin "1"))
 (symbol
  (lib_name "SI3407DV-T1-GE3_1")
  (lib_id "pdu:SI3407DV-T1-GE3")
  (at 194.31 81.28 0)
  (unit 1)
  (exclude_from_sim no)
  (in_bom yes)
  (on_board yes)
  (dnp no)
  (property "Reference" "U17" (at 194.248 72.9138 0) (effects (font (size 1.27 1.27))))
  (property "Value" "SI3407DV" (at 194.31 74.93 0) (effects (font (size 1.27 1.27))))
  (property "Footprint" "Package_SO:TSOP-6_1.65x3.05mm_P0.95mm" (at 194.31 81.28 0) (effects (font (size 1.27 1.27)) (hide yes)))
  (property "Datasheet" "https://www.vishay.com/docs/69987/si3407dv.pdf" (at 194.31 81.28 0) (effects (font (size 1.27 1.27)) (hide yes)))
  (property "Description" "" (at 194.31 81.28 0) (effects (font (size 1.27 1.27)) (hide yes)))
  (pin "1")
  (pin "3")
  (pin "6")
  (pin "2")
  (pin "5")
  (pin "4"))
 (symbol
  (lib_id "Device:R")
  (at 92.71 85.09 0)
  (unit 1)
  (exclude_from_sim no)
  (in_bom yes)
  (on_board yes)
  (dnp no)
  (fields_autoplaced yes)
  (property "Reference" "R33" (at 95.25 83.8199 0) (effects (font (size 1.27 1.27)) (justify left)))
  (property "Value" "10k" (at 95.25 86.3599 0) (effects (font (size 1.27 1.27)) (justify left)))
  (property "Footprint" "Resistor_SMD:R_0805_2012Metric" (at 90.932 85.09 90) (effects (font (size 1.27 1.27)) (hide yes)))
  (property "Datasheet" "~" (at 92.71 85.09 0) (effects (font (size 1.27 1.27)) (hide yes)))
  (property "Description" "Resistor" (at 92.71 85.09 0) (effects (font (size 1.27 1.27)) (hide yes)))
  (pin "2")
  (pin "1"))
 (symbol
  (lib_id "power:+12C")
  (at 80.01 72.39 0)
  (unit 1)
  (exclude_from_sim no)
  (in_bom yes)
  (on_board yes)
  (dnp no)
  (property "Reference" "#PWR059" (at 80.01 76.2 0) (effects (font (size 1.27 1.27)) (hide yes)))
  (property "Value" "VBATT" (at 80.01 68.58 0) (effects (font (size 1.27 1.27))))
  (property "Footprint" "" (at 80.01 72.39 0) (effects (font (size 1.27 1.27)) (hide yes)))
  (property "Datasheet" "" (at 80.01 72.39 0) (effects (font (size 1.27 1.27)) (hide yes)))
  (property "Description" "Power symbol creates a global label with name \"+12C\"" (at 80.01 72.39 0) (effects (font (size 1.27 1.27)) (hide yes)))
  (pin "1"))
 (symbol
  (lib_id "power:GND")
  (at 92.71 113.03 0)
  (mirror y)
  (unit 1)
  (exclude_from_sim no)
  (in_bom yes)
  (on_board yes)
  (dnp no)
  (property "Reference" "#PWR060" (at 92.71 119.38 0) (effects (font (size 1.27 1.27)) (hide yes)))
  (property "Value" "GND" (at 92.71 116.84 0) (effects (font (size 1.27 1.27))))
  (property "Footprint" "" (at 92.71 113.03 0) (effects (font (size 1.27 1.27)) (hide yes)))
  (property "Datasheet" "" (at 92.71 113.03 0) (effects (font (size 1.27 1.27)) (hide yes)))
  (property "Description" "Power symbol creates a global label with name \"GND\" , ground" (at 92.71 113.03 0) (effects (font (size 1.27 1.27)) (hide yes)))
  (pin "1"))
 (symbol
  (lib_id "power:GND")
  (at 209.55 115.57 0)
  (mirror y)
  (unit 1)
  (exclude_from_sim no)
  (in_bom yes)
  (on_board yes)
  (dnp no)
  (property "Reference" "#PWR074" (at 209.55 121.92 0) (effects (font (size 1.27 1.27)) (hide yes)))
  (property "Value" "GND" (at 209.55 119.38 0) (effects (font (size 1.27 1.27))))
  (property "Footprint" "" (at 209.55 115.57 0) (effects (font (size 1.27 1.27)) (hide yes)))
  (property "Datasheet" "" (at 209.55 115.57 0) (effects (font (size 1.27 1.27)) (hide yes)))
  (property "Description" "Power symbol creates a global label with name \"GND\" , ground" (at 209.55 115.57 0) (effects (font (size 1.27 1.27)) (hide yes)))
  (pin "1"))
 (symbol
  (lib_id "pdu:SI3407DV-T1-GE3")
  (at 194.31 114.3 0)
  (unit 1)
  (exclude_from_sim no)
  (in_bom yes)
  (on_board yes)
  (dnp no)
  (property "Reference" "U18" (at 194.1755 106.0092 0) (effects (font (size 1.27 1.27))))
  (property "Value" "SI3407DV" (at 194.31 107.95 0) (effects (font (size 1.27 1.27))))
  (property "Footprint" "Package_SO:TSOP-6_1.65x3.05mm_P0.95mm" (at 194.31 114.3 0) (effects (font (size 1.27 1.27)) (hide yes)))
  (property "Datasheet" "https://www.vishay.com/docs/69987/si3407dv.pdf" (at 194.31 114.3 0) (effects (font (size 1.27 1.27)) (hide yes)))
  (property "Description" "" (at 194.31 114.3 0) (effects (font (size 1.27 1.27)) (hide yes)))
  (pin "1")
  (pin "3")
  (pin "6")
  (pin "2")
  (pin "5")
  (pin "4"))
 (symbol
  (lib_id "power:GND")
  (at 76.2 119.38 0)
  (mirror y)
  (unit 1)
  (exclude_from_sim no)
  (in_bom yes)
  (on_board yes)
  (dnp no)
  (property "Reference" "#PWR0107" (at 76.2 125.73 0) (effects (font (size 1.27 1.27)) (hide yes)))
  (property "Value" "GND" (at 76.2 123.19 0) (effects (font (size 1.27 1.27))))
  (property "Footprint" "" (at 76.2 119.38 0) (effects (font (size 1.27 1.27)) (hide yes)))
  (property "Datasheet" "" (at 76.2 119.38 0) (effects (font (size 1.27 1.27)) (hide yes)))
  (property "Description" "Power symbol creates a global label with name \"GND\" , ground" (at 76.2 119.38 0) (effects (font (size 1.27 1.27)) (hide yes)))
  (pin "1"))
 (symbol
  (lib_id "pdu:SI4835DDY")
  (at 111.76 81.28 0)
  (unit 1)
  (exclude_from_sim no)
  (in_bom yes)
  (on_board yes)
  (dnp no)
  (property "Reference" "U13" (at 111.76 72.9268 0) (effects (font (size 1.27 1.27))))
  (property "Value" "SI4835DDY" (at 111.8337 74.9179 0) (effects (font (size 1.27 1.27))))
  (property "Footprint" "Package_SO:SOIC-8_3.9x4.9mm_P1.27mm" (at 111.76 81.28 0) (effects (font (size 1.27 1.27)) (hide yes)))
  (property "Datasheet" "https://www.vishay.com/docs/69953/si4835ddy.pdf" (at 111.76 81.28 0) (effects (font (size 1.27 1.27)) (hide yes)))
  (property "Description" "" (at 111.76 81.28 0) (effects (font (size 1.27 1.27)) (hide yes)))
  (pin "2")
  (pin "3")
  (pin "4")
  (pin "6")
  (pin "7")
  (pin "8")
  (pin "5")
  (pin "1")))
